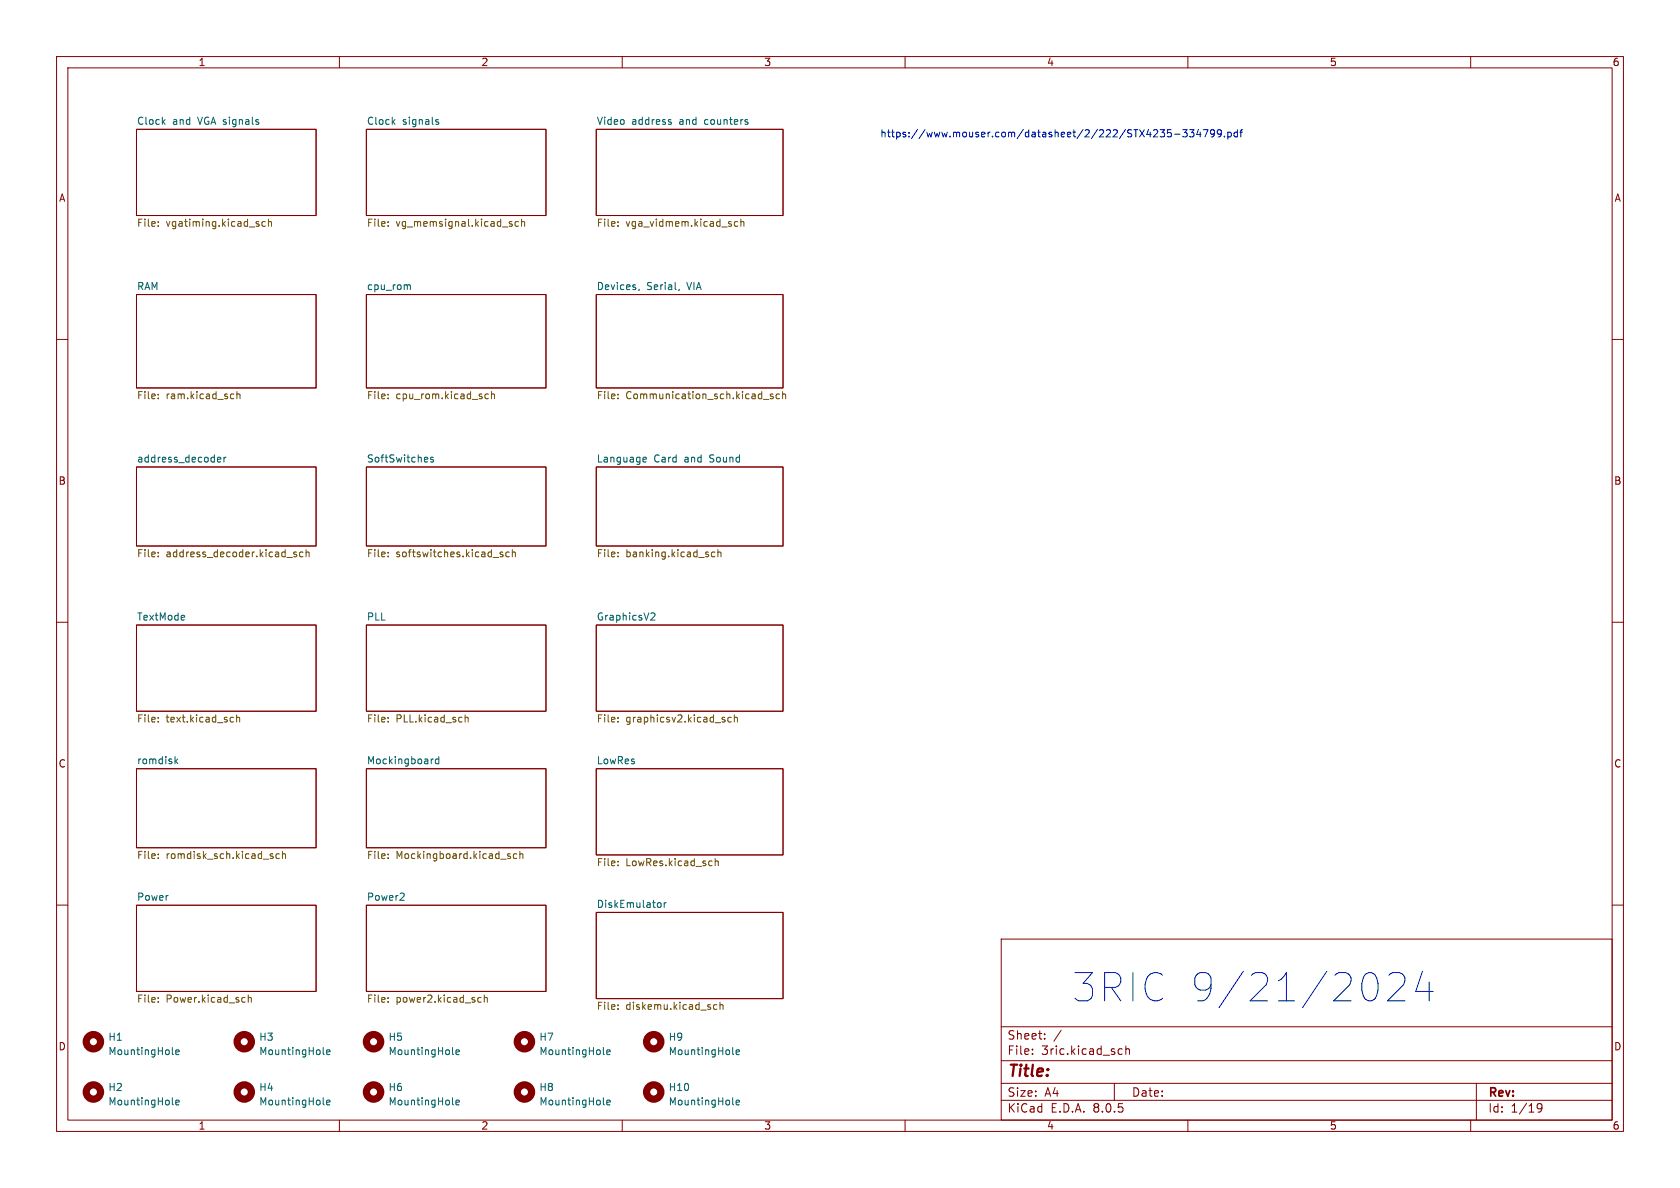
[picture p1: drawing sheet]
<svg xmlns="http://www.w3.org/2000/svg" width="297mm" height="210mm" viewBox="0 0 297 210" stroke-linecap="round" stroke-linejoin="round" font-family="sans-serif">
<g fill="none" stroke="#840000" stroke-width=".18">
<path d="M10 10h277v190h-277zM12 12h273v186h-273zM60 10v2M110 10v2M160 10v2M210 10v2M260 10v2M24.1 22.9h31.8v15.2h-31.8zM64.8 22.9h31.7v15.2h-31.7zM105.4 22.9h33v15.2h-33zM10 60h2M24.1 52.1h31.8v16.5h-31.8z"/>
<path d="M64.8 52.1h31.7v16.5h-31.7zM105.4 52.1h33v16.5h-33zM285 60h2M24.1 82.6h31.8v13.9h-31.8zM64.8 82.6h31.7v13.9h-31.7zM105.4 82.6h33v13.9h-33zM10 110h2M24.1 110.5h31.8v15.2h-31.8zM64.8 110.5h31.7v15.2h-31.7zM105.4 110.5h33v15.2h-33zM285 110h2M24.1 135.9h31.8v14h-31.8z"/>
<path d="M64.8 135.9h31.7v14h-31.7zM105.4 135.9h33v15.2h-33zM10 160h2M285 160h2M24.1 160h31.8v15.3h-31.8zM64.8 160h31.7v15.3h-31.7zM105.4 161.3h33v15.2h-33zM177 166h108v32h-108zM60 198v2M110 198v2M160 198v2M177 194.5h108"/>
<path d="M177 191.5h108M177 187.5h108M177 181.5h108M182.5 186.3v.1M182.5 185.5v.1M184.7 183.6v.1M184.7 182.8v.1M187.6 182.1l-1.3 2M197 191.5v3M197.8 186.3h.6M197.8 185.5h.6M199 185.5l.2-.1 .4 .1 .1 .9"/>
<path d="M199 184.9v1.5M210 198v2M260 198v2M261 191.5v6.5M271.7 195.4l.3-.3 .5 .1a.99 .99 0 0 1-.3 1.4h-.3M271.7 195.7l.3 .3h.5l.1-.3"/>
</g>
<g fill="none" stroke="#006464" stroke-width=".18">
<path d="M28.8 21.5l.4 .5M29.2 21.1l-.5 .5M69.5 21.5l.3 .5M69.8 21.1l-.5 .5M77.1 21.5l.5 .2-.1 .2-.4 .1M77.1 21.2h.4M118.3 21.6h.3l.1 .2-.2 .2h-.2M118.3 21.1l.3 .1M132.1 21.6l.1 .1-.1 .3M132.1 21.1l.1 .1M72.1 50.4h.4l.1 .8M113 51.1l-.1 .3"/>
<path d="M120.1 51.1l-.1 .3M38.4 81.3l.6-.2v-.2l-.4-.1-.2 .2 .1 .6h.5M39.6 80.8v.9M40 80.8l-.4 .3M75.5 80.8l.1 .3-.6 .2M75.6 81.6l-.1 .1M76.6 80.9l-.3-.1-.2 .2 .1 .2 .4 .1v.3h-.5M113.7 81.6h.5M113.7 80.9l.4-.1 .2 .3-.6 .2M32.5 108.8l.1 .3-.6 .1M32.6 109.6h-.1M115.1 108.4l.4-.1 .3 .4-.8 .9h.8"/>
<path d="M30.9 133.7v1.3M31.1 134.5l.3 .5M31.4 134.2l-.5 .5M76.6 134.2h-.2M77.6 133.7v1.3M77.6 134.2h-.4l-.2 .2 .1 .6h.5M71.2 157.9l.3 .2-.1 .3-.7 .7h.8M116.5 159.6h.3l.1 .2-.1 .5-.3 .1M117.4 159.6v.8M117.8 159.6l-.4 .2M30.5 195.1l.2 .2M30.5 186.3l.2 .1"/>
<path d="M31.1 194.9l.6-.1-.1-.3h-.3l-.2 .2v.6h.5M31.1 186l.6-.1-.1-.3h-.3l-.2 .2v.6h.5M57.1 195.1l.2 .2M57.1 186.3l.2 .1M57.7 194.9l.6-.1v-.3h-.4l-.2 .2 .1 .6h.5M57.7 186l.6-.1v-.3h-.4l-.2 .2 .1 .6h.5M80 186.3l.2 .1M80 195.1l.2 .2M80.6 194.9l.6-.1-.1-.3h-.3l-.2 .2 .1 .6h.4M80.6 186l.6-.1-.1-.3h-.3l-.2 .2 .1 .6h.4M106.7 195.1l.2 .2M106.7 186.3l.2 .1"/>
<path d="M107.3 194.9l.6-.1-.1-.3h-.3l-.2 .2v.6h.5M107.3 186l.6-.1-.1-.3h-.3l-.2 .2v.6h.5M129.5 195.1l.2 .2M129.5 186.3l.2 .1M130.1 194.9l.6-.1v-.3h-.4l-.2 .2 .1 .6h.5M130.1 186l.6-.1v-.3h-.4l-.2 .2 .1 .6h.5"/>
</g>
<g fill="none" stroke="#725600" stroke-width=".18">
<path d="M28 39.2v.1M28 39.9v.1M45.8 39.6v.3M46.9 39.2h-.4l-.2 .2 .1 .5h.5M47.5 39.3l.1-.1h.3l.1 .8M47.5 38.7v1.3M68.6 39.9v.1M68.6 39.2v.1M90.2 39.6h.3l.1 .2-.2 .2h-.3M90.2 39.2h.3M91.7 39.2h-.4l-.2 .2 .1 .5h.5M92.2 39.3l.2-.1h.3v.8"/>
<path d="M92.2 38.7v1.3M109.3 39.2v.1M109.3 39.9v.1M130.4 39.2h-.3l-.3 .2 .1 .5h.5M131 39.3l.2-.1h.3v.8M131 38.7v1.3M28 69.7v.1M28 70.4v.1M41.2 69.6l.1 .1M41.3 70.4l-.1 .1M41.9 69.8l.2-.2 .3 .1v.8M41.9 69.2v1.3"/>
<path d="M68.6 69.7v.1M68.6 70.4v.1M86.3 69.7l-.3-.1-.3 .3 .2 .5h.4M86.9 69.8l.2-.2 .3 .1v.8M86.9 69.2v1.3M109.3 69.7v.1M109.3 70.4v.1M135 70.6h.9M136.7 69.7l-.3-.1-.2 .2v.2l.5 .1v.3h-.5M137.8 69.7l-.4-.1-.2 .3 .1 .5h.5M138.3 69.8l.2-.2 .3 .1 .1 .8M138.3 69.2v1.3"/>
<path d="M28 97.6v.2M28 98.3v.1M52.4 97.6h-.3l-.2 .2 .1 .1 .4 .2v.3h-.5M53.6 97.6h-.4l-.2 .2 .1 .6h.5M54.1 97.7l.2-.1h.3v.8M54.1 97.2v1.2M68.6 97.6v.2M68.6 98.3v.1M88.5 97.9l.4 .2v.1l-.1 .2h-.4M88.5 97.6h.4M90 97.6h-.3l-.3 .2 .1 .6h.5M90.6 97.2v1.2"/>
<path d="M90.6 97.7l.2-.1h.3v.8M109.3 97.6v.2M109.3 98.3v.1M126.4 97.6h-.4l-.2 .2 .1 .6h.5M126.9 97.7l.2-.1h.3l.1 .8M126.9 97.2v1.2M28 126.9v.1M28 127.5v.1M40.9 126.8l.4 .1M41.3 127.6h-.4M41.8 126.9l.2-.1 .3 .1 .1 .7M41.8 126.4v1.2"/>
<path d="M68.6 126.9v.1M68.6 127.5v.1M82.2 126.9l.2-.1 .3 .1 .1 .7M82.2 126.4v1.2M109.3 126.9v.1M109.3 127.5v.1M128 127.2l.2 .2-.2 .2M128 126.8l.1 .1M129.3 126.9l-.4-.1-.2 .2 .1 .6h.5M129.8 126.4v1.2M129.8 126.9l.2-.1 .3 .1 .1 .7M28 151v.1"/>
<path d="M28 151.6v.2M48.1 151.3l.2 .2-.2 .3M48.1 150.9l.1 .1M49.4 151l-.4-.1-.2 .3 .1 .5h.5M49.9 151l.2-.1 .3 .1 .1 .8M49.9 150.5v1.3M68.6 151v.1M68.6 151.6v.2M89.9 151.3l.3 .1 .1 .2-.2 .2h-.3M89.9 150.9l.3 .1M91.4 151l-.4-.1-.2 .3 .1 .5h.5M91.9 151l.2-.1 .3 .1v.8"/>
<path d="M91.9 150.5v1.3M109.3 152.9v.1M109.3 152.3v.1M125.8 152.2l.1 .1M125.9 153h-.1M126.4 151.8v1.2M126.4 152.3l.2-.1 .3 .1 .1 .7M28 177v.2M28 176.4v.1M43.2 176.3l.1 .1M43.3 177.1l-.1 .1M43.9 175.9v1.3"/>
<path d="M43.9 176.4l.2-.1 .3 .1v.8M68.6 176.4v.1M68.6 177v.2M84.6 176.4h.5M84.6 177.1h.5M85.6 176.4l.2-.1 .3 .1 .1 .8M85.6 175.9v1.3M109.3 177.7v.1M109.3 178.3v.1M126.7 177.7l-.3-.1-.3 .2 .2 .6h.4M127.3 177.7l.2-.1 .3 .1v.7M127.3 177.2v1.2"/>
</g>
<g fill="none" stroke="#840000" stroke-width="1.3">
<circle cx="16.5" cy="193" r="1.27"/>
<circle cx="16.5" cy="184.1" r="1.27"/>
<circle cx="43.2" cy="193" r="1.27"/>
<circle cx="43.2" cy="184.1" r="1.27"/>
<circle cx="66" cy="193" r="1.27"/>
<circle cx="66" cy="184.1" r="1.27"/>
<circle cx="92.7" cy="193" r="1.27"/>
<circle cx="92.7" cy="184.1" r="1.27"/>
<circle cx="115.6" cy="193" r="1.27"/>
<circle cx="115.6" cy="184.1" r="1.27"/>
</g>
<g fill="none" stroke="#0000c2" stroke-width=".18">
<path d="M207 22.9h-.6v.6l.1-.1 .5 .1 .1 .2-.1 .4-.2 .1-.4-.1M207.6 23.7h1M209.1 22.9h.8l-.5 .5 .4 .1v.6l-.2 .1-.5-.1M210.3 22.9h.8l-.4 .5 .3 .1v.6l-.2 .1-.5-.1M211.9 22.9l-.3 .9h.7M212.2 23.4v.8M212.7 22.9h.9l-.6 1.3M214.7 23.5l-.2 .2h-.3l-.2-.2 .1-.5 .4-.1 .1 .2a.84 .84 0 0 1-.3 1.1h-.2M215.9 23.5l-.2 .2h-.3l-.2-.2 .1-.5 .4-.1 .2 .2a.84 .84 0 0 1-.3 1.1h-.3M216.5 24.1v.1M217.1 23.4h.3l.3 .2-.1 .5h-.5M217.1 23.4v1.2"/>
<path d="M218.8 23.4h-.4l-.2 .2 .1 .5h.5M218.8 22.9v1.3M219.2 23.4h.5M219.7 22.9l-.3 .2v1.1M242.4 171.9a1.83 1.83 0 0 1 1.2 1.9 3.2 3.2 0 0 1-.7 2.9l-.5 .2M245.5 172.4l.7-.5h1.2a1.36 1.36 0 0 1 .7 2.2l-2.8 2.8h3.1M251.5 171.7l-1.2 3.6h3.1M252.7 173.6v3.3"/>
</g>
<text font-size="7" fill="#0000c2" x="189.2" y="177.6">3RIC 9/21/2024</text>
<text font-size="2.8" fill="#840000" x="178" y="190.9">Title:</text>
<g font-size="2.1" fill="#840000">
<text x="178" y="184">Sheet:</text>
<text x="178" y="186.7">File:</text>
<text x="184.1" y="186.7">3ric.kicad_sch</text>
<text x="178" y="196.9">KiCad</text>
<text x="178" y="194.1">Size:</text>
<text x="184.7" y="194.1">A4</text>
<text x="185.7" y="196.9">E.D.A.</text>
<text x="193.3" y="196.9">8.0.5</text>
<text x="200" y="194.1">Date:</text>
<text x="263" y="194.3">Rev:</text>
<text x="263" y="196.9">Id:</text>
<text x="267.1" y="196.9">1/19</text>
</g>
<g font-size="1.8" fill="#840000">
<text x="35" y="11.9">1</text>
<text x="85" y="11.9">2</text>
<text x="135" y="11.9">3</text>
<text x="185" y="11.9">4</text>
<text x="235" y="11.9">5</text>
<text x="285" y="11.9">6</text>
<text x="10.3" y="35.9">A</text>
<text x="285.3" y="35.9">A</text>
<text x="10.3" y="85.9">B</text>
<text x="285.3" y="85.9">B</text>
<text x="10.3" y="135.9">C</text>
<text x="285.3" y="135.9">C</text>
<text x="10.3" y="185.9">D</text>
<text x="285.3" y="185.9">D</text>
<text x="35" y="199.9">1</text>
<text x="85" y="199.9">2</text>
<text x="135" y="199.9">3</text>
<text x="185" y="199.9">4</text>
<text x="235" y="199.9">5</text>
<text x="285" y="199.9">6</text>
</g>
<g font-size="1.8" fill="#006464">
<text x="24.1" y="22.1">Clock</text>
<text x="30.5" y="22.1">and</text>
<text x="35.1" y="22.1">VGA signals</text>
<text x="64.8" y="22.1">Clock</text>
<text x="71.1" y="22.1">signals</text>
<text x="105.4" y="22.1">Video</text>
<text x="111.7" y="22.1">address</text>
<text x="120.2" y="22.1">and</text>
<text x="124.8" y="22.1">counters</text>
<text x="24.1" y="51.4">RAM</text>
<text x="64.8" y="51.4">cpu_rom</text>
<text x="105.4" y="51.4">Devices,</text>
<text x="114.3" y="51.4">Serial,</text>
<text x="121.6" y="51.4">VIA</text>
<text x="24.1" y="81.8">address_decoder</text>
<text x="64.8" y="81.8">SoftSwitches</text>
<text x="105.4" y="81.8">Language</text>
<text x="115.6" y="81.8">Card</text>
<text x="121.1" y="81.8">and</text>
<text x="125.7" y="81.8">Sound</text>
<text x="24.1" y="109.8">TextMode</text>
<text x="64.8" y="109.8">PLL</text>
<text x="105.4" y="109.8">GraphicsV2</text>
<text x="24.1" y="135.2">romdisk</text>
<text x="64.8" y="135.2">Mockingboard</text>
<text x="105.4" y="135.2">LowRes</text>
<text x="24.1" y="159.3">Power</text>
<text x="64.8" y="159.3">Power2</text>
<text x="105.4" y="160.6">DiskEmulator</text>
<text x="19.1" y="184.2">H1</text>
<text x="45.7" y="184.2">H3</text>
<text x="68.6" y="184.2">H5</text>
<text x="95.3" y="184.2">H7</text>
<text x="118.1" y="184.2">H9</text>
<text x="19.1" y="186.7">MountingHole</text>
<text x="45.7" y="186.7">MountingHole</text>
<text x="68.6" y="186.7">MountingHole</text>
<text x="95.3" y="186.7">MountingHole</text>
<text x="118.1" y="186.7">MountingHole</text>
<text x="19.1" y="193.1">H2</text>
<text x="19.1" y="195.6">MountingHole</text>
<text x="45.7" y="193.1">H4</text>
<text x="45.7" y="195.6">MountingHole</text>
<text x="68.6" y="193.1">H6</text>
<text x="68.6" y="195.6">MountingHole</text>
<text x="95.3" y="193.1">H8</text>
<text x="95.3" y="195.6">MountingHole</text>
<text x="118.1" y="193.1">H10</text>
<text x="118.1" y="195.6">MountingHole</text>
</g>
<text font-size="1.8" fill="#0000c2" x="155.5" y="24.5">https://www.mouser.com/datasheet/2/222/STX4235-334799.pdf</text>
<g font-size="1.8" fill="#725600">
<text x="24.1" y="40.4">File:</text>
<text x="29.4" y="40.4">vgatiming.kicad_sch</text>
<text x="64.8" y="40.4">File:</text>
<text x="70" y="40.4">vg_memsignal.kicad_sch</text>
<text x="105.4" y="40.4">File:</text>
<text x="110.6" y="40.4">vga_vidmem.kicad_sch</text>
<text x="24.1" y="70.9">File:</text>
<text x="29.4" y="70.9">ram.kicad_sch</text>
<text x="64.8" y="70.9">File:</text>
<text x="70" y="70.9">cpu_rom.kicad_sch</text>
<text x="105.4" y="70.9">File:</text>
<text x="110.6" y="70.9">Communication_sch.kicad_sch</text>
<text x="24.1" y="98.8">File:</text>
<text x="29.4" y="98.8">address_decoder.kicad_sch</text>
<text x="64.8" y="98.8">File:</text>
<text x="70" y="98.8">softswitches.kicad_sch</text>
<text x="105.4" y="98.8">File:</text>
<text x="110.6" y="98.8">banking.kicad_sch</text>
<text x="24.1" y="128">File:</text>
<text x="29.4" y="128">text.kicad_sch</text>
<text x="64.8" y="128">File:</text>
<text x="70" y="128">PLL.kicad_sch</text>
<text x="105.4" y="128">File:</text>
<text x="110.6" y="128">graphicsv2.kicad_sch</text>
<text x="24.1" y="152.2">File:</text>
<text x="29.4" y="152.2">romdisk_sch.kicad_sch</text>
<text x="64.8" y="152.2">File:</text>
<text x="70" y="152.2">Mockingboard.kicad_sch</text>
<text x="105.4" y="153.4">File:</text>
<text x="110.6" y="153.4">LowRes.kicad_sch</text>
<text x="24.1" y="177.6">File:</text>
<text x="29.4" y="177.6">Power.kicad_sch</text>
<text x="64.8" y="177.6">File:</text>
<text x="70" y="177.6">power2.kicad_sch</text>
<text x="105.4" y="178.8">File:</text>
<text x="110.6" y="178.8">diskemu.kicad_sch</text>
</g>
</svg>
